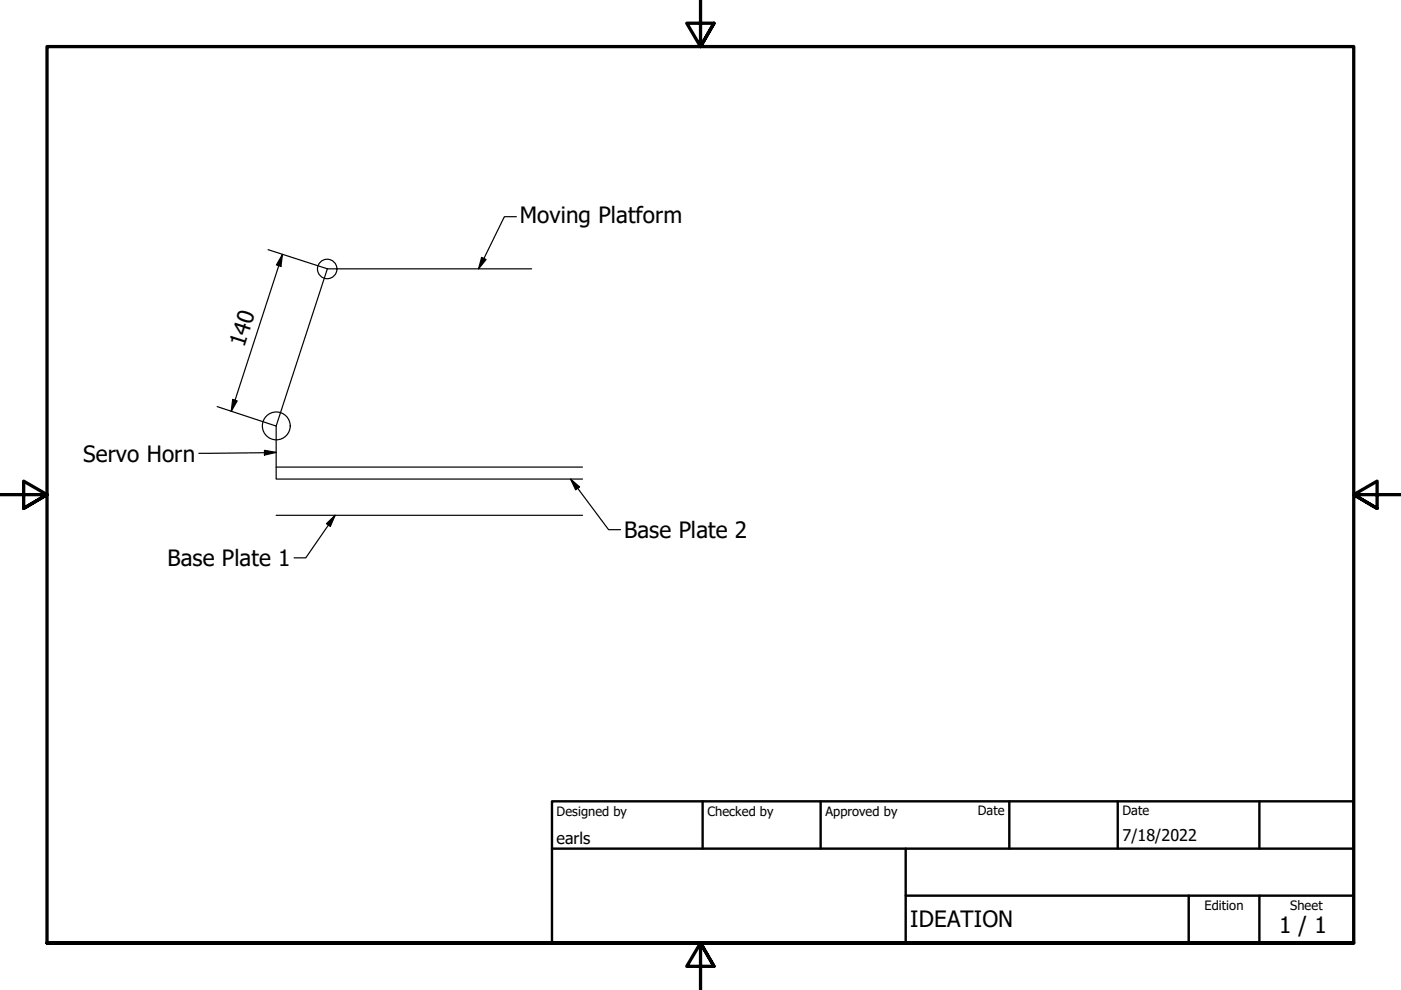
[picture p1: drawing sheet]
<svg xmlns="http://www.w3.org/2000/svg" width="297mm" height="210mm" viewBox="0 0 297 210" stroke-linecap="round" stroke-linejoin="round" font-family="sans-serif">
<!-- layer: Border (ISO) -->
<path d="M148.5 -.1v10l-2.9-5h5.8l-2.9 5 2.9-5M0 104.9h10l-5-2.9v5.8l5-2.9-5 2.9M297 104.9h-10l5-2.9v5.8l-5-2.9 5 2.9M10 199.9v-190h277v190h-277h277M151.4 204.9l-2.9-5 2.9 5h-5.8l2.9-5v10" fill="none" stroke="#000" stroke-width=".7"/>
<!-- layer: Title (ISO) -->
<path d="M117 169.9h170v30h-170zM117 179.9h170M149 169.9v10M174 169.9v10M192 179.9v20M214 169.9v10M237 169.9v10M267 169.9v10M192 189.9h95M252 189.9v10M267 189.9v10" fill="none" stroke="#000" stroke-width=".51"/>
<!-- layer: Sketch Geometry (ISO) -->
<g fill="none" stroke="#000" stroke-width=".25">
<path d="M112.7 57h-43.3l-10.9 33.3v11.3h65M58.5 99h65M58.5 109.3h65"/>
<circle cx="69.4" cy="57" r="2.06"/>
<circle cx="58.6" cy="90.3" r="2.95"/>
</g>
<!-- layer: Dimension (ISO) -->
<path d="M56.8 52.9l12.6 4.1M59.9 53.9l-.3 2.6-1-.3zM59.9 53.9l-10.9 33.3M46 86.2l12.5 4.1M49.3 84.7l1 .3-1.3 2.2z" fill="none" stroke="#000" stroke-width=".25"/>
<g fill="#000">
<path d="M59.9 53.9l-.3 2.6-1-.3z" fill-rule="evenodd"/>
<path d="M49.3 84.7l1 .3-1.3 2.2z" fill-rule="evenodd"/>
</g>
<!-- layer: Symbol (ISO) -->
<path d="M102.1 54.6l1 .4-1.6 2zM109.5 45.9h-2.6l-5.4 11.1M56.1 95.5l2.4 .4-2.4 .6zM58.5 95.9l-16.3 .2M69.2 111l1.9-1.7-1.1 2.3zM71.1 109.3l-6.3 9h-2.4M121 101.6l1.9 1.6-.9 .7zM121 101.6l8 10.7h2.6" fill="none" stroke="#000" stroke-width=".25"/>
<g fill="#000">
<path d="M102.1 54.6l1 .4-1.6 2z" fill-rule="evenodd"/>
<path d="M56.1 95.5l2.4 .4-2.4 .6z" fill-rule="evenodd"/>
<path d="M69.2 111l1.9-1.7-1.1 2.3z" fill-rule="evenodd"/>
<path d="M121 101.6l1.9 1.6-.9 .7z" fill-rule="evenodd"/>
</g>
<g font-size="4.8">
<text x="110.2" y="47.3">Moving Platform</text>
<text x="51.8" y="73.8" transform="rotate(-72 51.8 73.8)">140</text>
<text x="17.7" y="97.9">Servo Horn</text>
<text x="132.3" y="114.1">Base Plate 2</text>
<text x="35.5" y="120.1">Base Plate 1</text>
<text x="193" y="196.6">IDEATION</text>
<text x="271.2" y="197.8">1 / 1</text>
</g>
<g font-size="3.4">
<text x="118" y="178.9">earls</text>
<text x="238" y="178.3">7/18/2022</text>
</g>
<g font-size="2.7">
<text x="118" y="173">Designed by</text>
<text x="150" y="173">Checked by</text>
<text x="175" y="173">Approved by</text>
<text x="207.3" y="172.9">Date</text>
<text x="238" y="172.9">Date</text>
<text x="255.4" y="193">Edition</text>
<text x="273.6" y="193">Sheet</text>
</g>
</svg>
